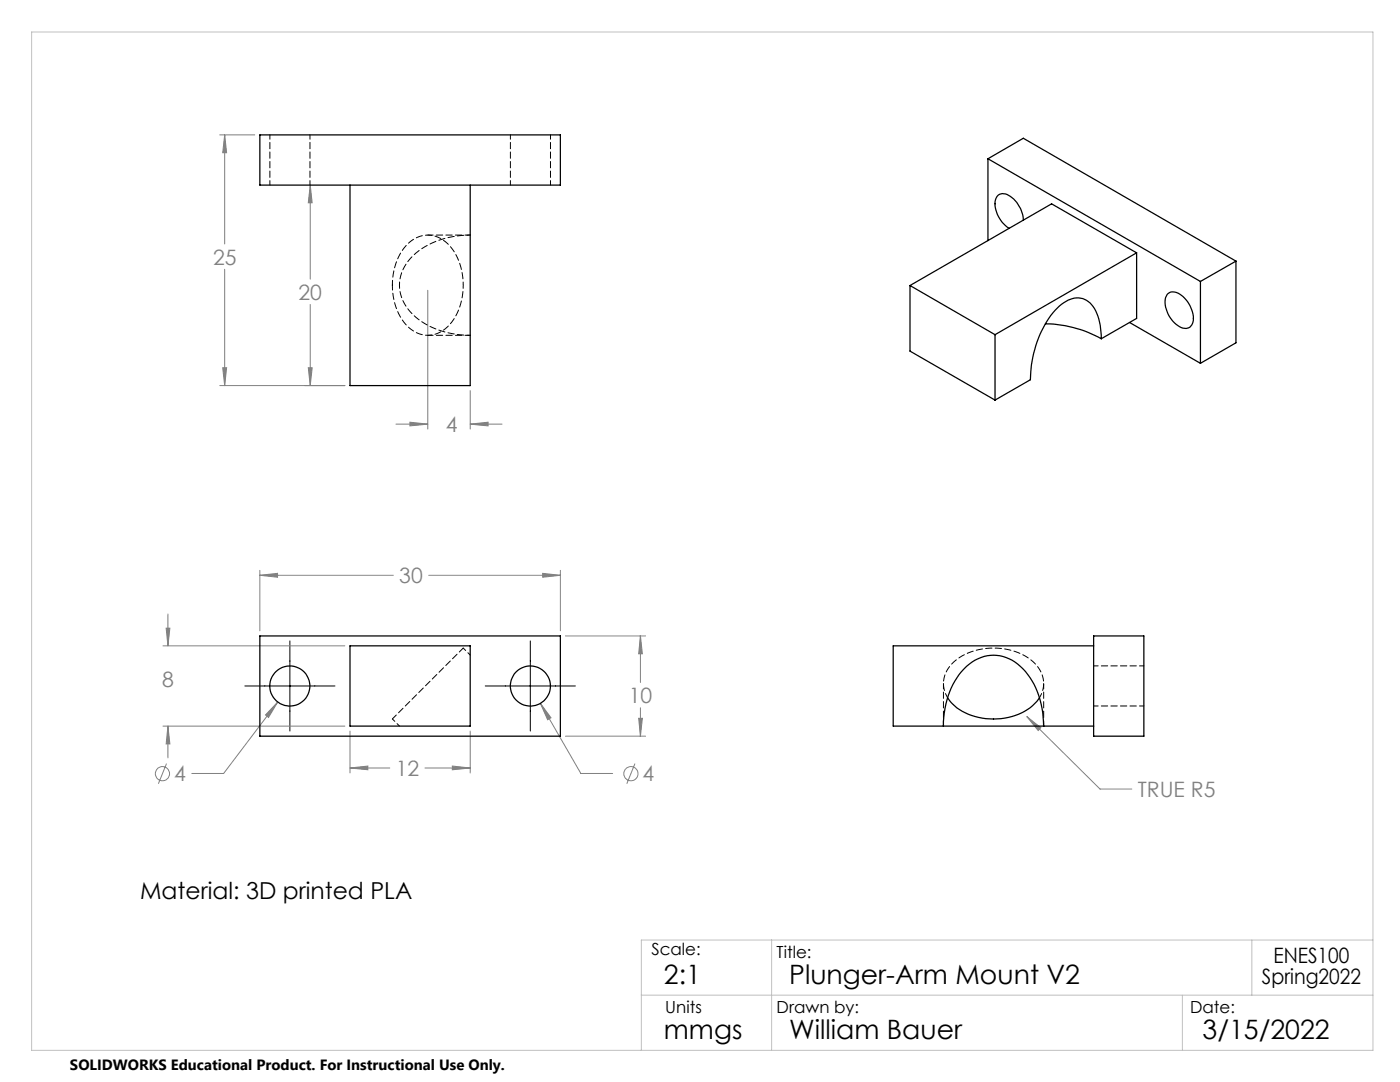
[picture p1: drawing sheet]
<svg xmlns="http://www.w3.org/2000/svg" width="279mm" height="216mm" viewBox="0 0 279 216" stroke-linecap="round" stroke-linejoin="round" font-family="sans-serif">
<g fill="none" stroke="#808080" stroke-width=".2">
<path d="M43.9 26.9h6.9M44.8 26.9l.4 3.6h-.8zM44.8 26.9v21.8M61.9 36.9l.4 3.6h-.8zM61.9 36.9v18.8M44.8 53.7v23.2M85.4 57.9v27.7M43.9 76.9h24.9M44.4 73.4h.8l-.4 3.5zM61.5 73.4h.8l-.4 3.5zM61.9 60.7v16.2M93.8 77.9v7.7"/>
<path d="M79 84.6h6.4M81.8 84.2l3.6 .4-3.6 .4zM93.8 84.6l3.6-.4v.8zM93.8 84.6h6.4M51.9 114.8l3.5-.4v.8zM51.9 113.8v12.1M51.9 114.8h26.6M85.5 114.8h26.3M108.3 114.4l3.5 .4-3.5 .4zM111.8 113.8v12.1M32.5 128.9h36.3M33.2 125.3h.7l-.4 3.6z"/>
<path d="M33.5 122.5v6.4M112.9 126.9h15.9M127.8 126.9l.4 3.6h-.7zM127.8 126.9v9.3M32.5 144.9h36.3M33.2 152.4l-1.6 4M33.5 144.9l.4 3.5h-.7zM33.5 144.9v6.3M55.4 140.1l-1.8 3.1-.6-.5zM55.4 140.1l-10.8 14.2h-6.3M69.8 153.2l3.6-.3v.7zM69.8 145.9v8.3"/>
<path d="M69.8 153.2h8M84.8 153.2h9M90.3 152.9l3.5 .3-3.5 .4zM93.8 145.9v8.3M107.8 140.3l2.2 2.9-.7 .4zM107.8 140.3l8.1 14h6.4M112.9 146.9h15.9M126.7 152.4l-1.6 4M127.5 143.3h.7l-.4 3.6zM127.8 141.2v5.7M204.9 143l2.8 2.2-.5 .6zM204.9 143l14.6 14.4h6.4"/>
<circle cx="32.4" cy="154.4" r="1.41"/>
<circle cx="125.9" cy="154.4" r="1.41"/>
</g>
<path d="M48.9 136.9h18M57.9 127.9v18M96.8 136.9h18M105.8 127.9v18" fill="none" stroke="#000" stroke-width=".2"/>
<path d="M6.3 6.4h267.7v203.2h-267.7zM128 198.6h146M154 187.6v22M236 198.6v11M249.8 187.6v11M274 187.6h-146v22" fill="none" stroke="#c0c0c0" stroke-width=".2"/>
<path d="M127.8 126.9l.4 3.6h-.7zM127.5 143.3h.7l-.4 3.6zM51.9 114.8l3.5-.4v.8zM108.3 114.4l3.5 .4-3.5 .4zM107.8 140.3l1.5 3.3 .7-.4zM55.4 140.1l-2.4 2.6 .6 .5zM69.8 153.2l3.6-.3v.7zM90.3 152.9l3.5 .3-3.5 .4zM33.2 125.3h.7l-.4 3.6zM33.5 144.9l.4 3.5h-.7zM204.9 143l2.3 2.8 .5-.6zM61.5 73.4h.8l-.4 3.5zM61.9 36.9l.4 3.6h-.8zM44.4 73.4h.8l-.4 3.5zM44.8 26.9l.4 3.6h-.8zM81.8 84.2l3.6 .4-3.6 .4zM93.8 84.6l3.6-.4v.8z" fill="#808080"/>
<g fill="none" stroke="#000" stroke-width=".25">
<path d="M51.9 26.9h59.9v10h-59.9zM69.8 36.9v40h24v-40M197.2 31.7l7-4.1 42.5 24.5M197.2 31.7l42.4 24.5M197.2 31.7v16.3M181.6 57l17 9.8M181.6 57v13.1l17 9.7M204.2 43.9a6 6 0 0 0-3.5-5.2 1.65 1.65 0 0 0-2.1 2 6.2 6.2 0 0 0 2.8 4.8M226.8 50.4l-28.2 16.4M226.8 50.4v13.1l-7 4.1M226.8 50.4l-16.9-9.7-28.3 16.3M233.1 58.6a2.31 2.31 0 0 1 3 .6 5.7 5.7 0 0 1 1.9 5.4 1.73 1.73 0 0 1-2.9 .4 5.8 5.8 0 0 1-2.5-5.6z"/>
<path d="M239.6 56.2v16.3M246.7 52.1l-7.1 4.1M246.7 52.1v16.3l-7.1 4.1M198.6 66.8v13M208.6 64.6a23.3 23.3 0 0 1 11.2 3M219.8 67.6a10.2 10.2 0 0 0-2.2-7.1 3.9 3.9 0 0 0-5.3-.1 17.3 17.3 0 0 0-6 10l-.5 2.4-.2 3-7 4M225.4 64.3l14.2 8.2M51.9 126.9h59.9v20h-59.9zM69.8 128.9h24v16h-24zM189.1 139.2a11 11 0 0 0 9.9 4.2 10.5 10.5 0 0 0 8.4-4.2M218.3 128.9h-40v16h10M218.3 126.9h10v20h-10z"/>
<path d="M188.3 144.9a16.2 16.2 0 0 1 4.6-11.9 7.8 7.8 0 0 1 11.7 1 16.9 16.9 0 0 1 3.7 10.9M188.3 144.9h20M208.3 144.9h10"/>
<circle cx="57.8" cy="136.9" r="4"/>
<circle cx="105.8" cy="136.9" r="4"/>
</g>
<path d="M93.9 46.9h-8.5M85.4 66.9h8.5M92.4 129.3l-14.1 14.2M188.3 136.4v8.5M208.3 144.9v-8.5" fill="none" stroke="#000" stroke-width=".2" stroke-dasharray="1.3 .6" stroke-dashoffset=".2"/>
<path d="M93.9 46.9a15.9 15.9 0 0 0-12.4 5.2 7.7 7.7 0 0 0 1.5 11.2 17 17 0 0 0 10.9 3.6M93.9 130.7l-1.5-1.4M78.3 143.5l1.4 1.4" fill="none" stroke="#000" stroke-width=".2" stroke-dasharray="1.3 .6" stroke-dashoffset=".6"/>
<path d="M78.3 56.9a10.6 10.6 0 0 1 4.5-9.3 5.6 5.6 0 0 1 7.4 2 12.9 12.9 0 0 1-.4 15.1 5.6 5.6 0 0 1-9.2-.5 12.2 12.2 0 0 1-2.3-7.3M207.5 139.2a5.6 5.6 0 0 0-1.9-7.6 12.9 12.9 0 0 0-15.1 .4 5.5 5.5 0 0 0-1.4 7.2" fill="none" stroke="#000" stroke-width=".2" stroke-dasharray="1.3 .6" stroke-dashoffset=".3"/>
<path d="M53.9 26.9v10M61.9 36.9v-10M101.9 26.9v10M109.9 36.9v-10M228.3 132.9h-10M218.3 140.9h10" fill="none" stroke="#000" stroke-width=".2" stroke-dasharray="1.3 .6" stroke-dashoffset=".4"/>
<g font-size="5.3">
<text x="132.5" y="196.4">2:1</text>
<text x="157.5" y="196.4">Plunger-Arm Mount V2</text>
<text x="132.5" y="207.4">mmgs</text>
<text x="157.5" y="207.4">William Bauer</text>
<text x="240" y="207.4">3/15/2022</text>
</g>
<text font-size="4.7" x="28" y="179.4">Material: 3D printed PLA</text>
<g font-size="4.2" fill="#808080">
<text x="42.5" y="52.8">25</text>
<text x="59.6" y="59.8">20</text>
<text x="89" y="86.2">4</text>
<text x="79.7" y="116.4">30</text>
<text x="32.4" y="137">8</text>
<text x="125.5" y="140.3">10</text>
<text x="34.8" y="155.9">4</text>
<text x="79" y="154.8">12</text>
<text x="128.3" y="155.9">4</text>
<text x="227.1" y="159">TRUE R5</text>
</g>
<g font-size="4.2">
<text x="251.9" y="196.4">Spring2022</text>
<text x="254.2" y="192.2">ENES100</text>
</g>
<g font-size="3.3">
<text x="130" y="190.6">Scale:</text>
<text x="155" y="191.2">Title:</text>
<text x="132.8" y="202.2">Units</text>
<text x="155" y="202.2">Drawn by:</text>
<text x="237.5" y="202.2">Date:</text>
</g>
<text font-size="3" x="14" y="213.5">SOLIDWORKS Educational Product. For Instructional Use Only.</text>
</svg>
